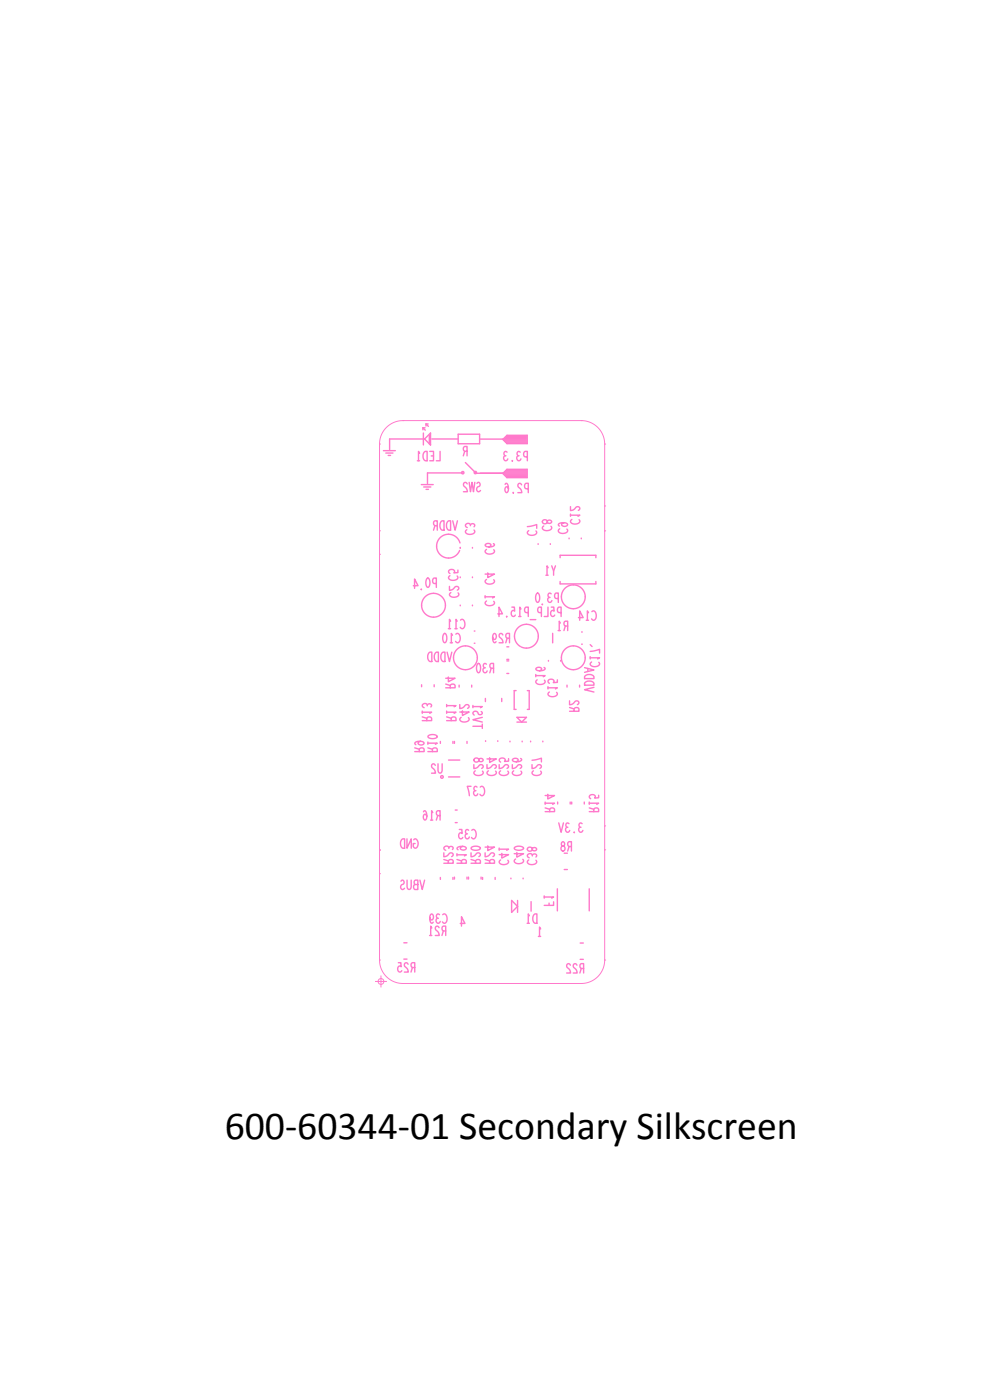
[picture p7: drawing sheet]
<svg xmlns="http://www.w3.org/2000/svg" width="105mm" height="149mm" viewBox="0 0 105 149" stroke-linecap="round" stroke-linejoin="round" font-family="sans-serif">
<!-- layer: Components -->
<g fill="none" stroke="#ff79cb" stroke-width=".15">
<path d="M49 57.9a1.27 1.27 0 0 0-1.9-.7 1.27 1.27 0 0 0-.1 2 1.27 1.27 0 0 0 2-.5M49.1 58.4h.1M50.4 58.4h.1M57.4 58h.1M58.7 58h.1M59.7 59.2h3.8zM59.7 59.2v.2zM62 57.4h.1M63.5 59.2v.2zM44.9 73v.2zM46.3 73v.2zM48.3 79v.2z"/>
<path d="M48.4 79v.2zM49.1 64.5v.1zM49.8 79v.2zM50.3 73v.2zM50.4 61.5v.1zM50.4 64.5v.1zM50.5 67.3h.1zM50.5 68.6h.1zM51.7 74.4v.4zM51.8 79h.1M53.1 79h.1M53.5 74.4v.4z"/>
<path d="M54 71.8h.2zM54 70.4h.2zM54 70.3h.2zM54.4 79v.1zM54.8 75.6h.2zM54.8 73.6h.2zM54.8 73.6v2zM55.1 76.5l.5 .5zM55.1 76.5h1zM55.1 77h1zM55.5 68.9a1.27 1.27 0 0 1 0-2.2 1.27 1.27 0 0 1 1.9 1.1 1.27 1.27 0 0 1-1.8 1.2M55.6 77l.5-.5z"/>
<path d="M55.7 79v.1zM56.2 73.6h.2zM56.2 75.6h.2zM56.4 73.6v2zM56.6 79v.1zM57.9 79v.1zM58.5 70.4v.1zM58.9 67.5v1zM59.7 62v.2zM59.7 62.2h3.8zM59.8 70.4v.1zM60.4 73v.2z"/>
<path d="M62 67.4h.1zM62 68.7h.1zM63.5 62v.2zM46.9 93.5v.2zM47.8 82.8h1.2zM47.8 81h1.2zM48.3 93.5v.2zM48.4 93.5v.2zM48.5 87.7h.2zM48.5 86.3h.2zM49.8 93.5v.2zM49.9 93.5v.2z"/>
<path d="M51.3 93.5v.2zM51.4 93.5v.2zM52.8 93.5v.2zM54.5 93.6v.1zM54.5 97.2l.7-.6zM54.5 96v1.2zM54.5 96l.7 .6zM55.2 96.6v.6zM55.2 96v.6zM55.8 93.6v.1zM56.6 96.1v1zM59.4 94.7v2.4z"/>
<path d="M60.1 92.7h.4zM60.8 85.5v.2zM60.9 85.5v.2zM62.8 94.7v2.4zM43 100.5h.4zM61.8 100.5h.4z"/>
<circle cx="46.2" cy="64.5" r="1.27"/>
<circle cx="49.6" cy="70.1" r="1.27"/>
<circle cx="61.1" cy="70.1" r="1.27"/>
<circle cx="61.1" cy="63.6" r="1.27"/>
</g>
<!-- layer: Drawing Origin -->
<path d="M40 104.6h1.2M40.4 104.4l.2-.1 .2 .1 .1 .2-.1 .2-.2 .1-.2-.1-.1-.2zM40.6 104v1.2" fill="none" stroke="#ff79cb" stroke-width=".11"/>
<!-- layer: All Others -->
<g fill="none" stroke="#ff79cb" stroke-width=".15">
<path d="M40.9 48h1.2zM41.1 48.3h.8zM41.4 48.5h.2zM41.5 46.8h3.8zM41.5 46.8v1.1zM44.9 51.7h1.3zM45.1 45.6v.2zM45.1 45.6l.2 .3zM45.1 45.6h.2zM45.1 46.2v1.2zM45.2 51.9h.7zM45.3 46.8l.6 .6z"/>
<path d="M45.3 46.8l.6-.6zM45.4 45.2l.3 .2zM45.4 45.2v.2zM45.4 45.2h.2zM45.4 52.2h.3zM45.6 50.4h3.7zM45.6 50.4v1.2zM45.8 46.4v.9zM45.8 47.3l.1 .1zM45.9 46.2v1.2zM46 46.8h2.8zM48.8 47.3h2.3z"/>
<path d="M48.8 46.3h2.3zM48.8 46.3v1zM49.2 50.3h.1h.1v.1l-.1 .1-.1-.1zM49.6 49.3l1.1 1.1zM50.6 50.3l.1-.1 .1 .1v.1l-.1 .1-.1-.1zM50.7 50.4h2.9zM51.1 46.3v1zM51.2 50.4h2.4zM51.2 46.8h2.4zM53.6 50.4l.4 .5zM53.6 46.8l.4 .5zM53.6 46.8l.4-.4z"/>
<path d="M53.7 46.9h2.4zM53.7 46.8h2.4zM53.7 50.4h2.4zM53.7 50.5h2.4zM53.8 47h2.3zM53.8 46.7h2.3zM53.8 50.3h2.3zM53.8 50.6h2.3zM53.9 47.1h2.2zM53.9 46.6h2.2zM53.9 50.2h2.2zM53.9 50.7h2.2z"/>
<path d="M54 47.2h2.1zM54 46.5h2.1zM54 50.1h2.1zM54 50.8h2.1zM54 50h2.2zM54 50l-.4 .4zM54 46.4h2.2zM54 47.3h2.2zM56.2 50v.9zM56.2 46.4v.9z"/>
</g>
<g fill="none" stroke="#ff79cb" stroke-width=".11">
<path d="M40.5 47.3h.1M40.5 59.1h.1M40.5 56.6h.1M40.5 47.3v11.8zM40.5 59.1v31.5zM43 44.8h19zM43 44.8h.1M43 44.8a2.5 2.5 0 0 0-2.5 2.5M62 44.8a2.5 2.5 0 0 1 2.5 2.5M62 44.8h.1M64.5 47.3h.1M64.5 47.3v6.6z"/>
<path d="M64.5 53.9h.1M64.5 56.6h.1M64.5 53.9v2.7zM64.5 56.6v31.5zM40.5 90.6h.1M40.5 93.1h.1M40.5 90.5v2.6zM40.5 93.1v9.2zM64.5 88h.1M64.5 90.6h.1M64.5 88.1v2.5zM64.5 90.6v11.7z"/>
<path d="M40.5 102.3h.1M40.5 102.3a2.5 2.5 0 0 0 2.5 2.5M43 104.8h19zM43 104.8h.1M62 104.8h.1M64.5 102.3h.1M64.5 102.3a2.5 2.5 0 0 1-2.5 2.5"/>
</g>
<text font-size="4.2" x="23.9" y="121.4">600-60344-01 Secondary Silkscreen</text>
<g font-size="1.7" fill="#ff79cb">
<text x="49.9" y="47.6" transform="rotate(-180 49.9 47.6)">R</text>
<text x="47" y="48.1" transform="rotate(-180 47 48.1)">LED1</text>
<text x="51.3" y="51.4" transform="rotate(-180 51.3 51.4)">SW2</text>
<text x="56.3" y="48.1" transform="rotate(-180 56.3 48.1)">P3.3</text>
<text x="56.4" y="51.5" transform="rotate(-180 56.4 51.5)">P2.6</text>
<text x="48.8" y="55.5" transform="rotate(-180 48.8 55.5)">VDDR</text>
<text x="50.6" y="57" transform="rotate(-90 50.6 57)">C3</text>
<text x="52.7" y="59.1" transform="rotate(-90 52.7 59.1)">C6</text>
<text x="57.2" y="57.1" transform="rotate(-90 57.2 57.1)">C7</text>
<text x="58.8" y="56.6" transform="rotate(-90 58.8 56.6)">C8</text>
<text x="60.5" y="56.9" transform="rotate(-90 60.5 56.9)">C9</text>
<text x="61.8" y="55.9" transform="rotate(-90 61.8 55.9)">C12</text>
<text x="46.6" y="61.6" transform="rotate(-180 46.6 61.6)">P0.4</text>
<text x="48.9" y="63.7" transform="rotate(-90 48.9 63.7)">C2 C5</text>
<text x="52.7" y="64.6" transform="rotate(-90 52.7 64.6)">C1 C4</text>
<text x="59.3" y="60.3" transform="rotate(-180 59.3 60.3)">Y1</text>
<text x="59.6" y="63.2" transform="rotate(-180 59.6 63.2)">P3.0</text>
<text x="59.9" y="64.7" transform="rotate(-180 59.9 64.7)">P5LP_P15.4</text>
<text x="63.6" y="65.1" transform="rotate(-180 63.6 65.1)">C14</text>
<text x="48.2" y="69.5" transform="rotate(-180 48.2 69.5)">VDDD</text>
<text x="49.1" y="67.5" transform="rotate(-180 49.1 67.5)">C10</text>
<text x="49.6" y="66" transform="rotate(-180 49.6 66)">C11</text>
<text x="52.7" y="70.7" transform="rotate(-180 52.7 70.7)">R30</text>
<text x="54.4" y="67.5" transform="rotate(-180 54.4 67.5)">R29</text>
<text x="60.6" y="66.2" transform="rotate(-180 60.6 66.2)">R1</text>
<text x="63.9" y="71.1" transform="rotate(-90 63.9 71.1)">C17</text>
<text x="46" y="76.9" transform="rotate(-90 46 76.9)">R13</text>
<text x="48.5" y="73.4" transform="rotate(-90 48.5 73.4)">R4</text>
<text x="48.6" y="76.9" transform="rotate(-90 48.6 76.9)">R11</text>
<text x="50" y="77" transform="rotate(-90 50 77)">C42</text>
<text x="51.4" y="77.7" transform="rotate(-90 51.4 77.7)">TVS1</text>
<text x="58.1" y="73" transform="rotate(-90 58.1 73)">C16</text>
<text x="59.4" y="74.3" transform="rotate(-90 59.4 74.3)">C15</text>
<text x="61.7" y="75.9" transform="rotate(-90 61.7 75.9)">R2</text>
<text x="63.3" y="73.8" transform="rotate(-90 63.3 73.8)">VDDA</text>
<text x="45.2" y="80.2" transform="rotate(-90 45.2 80.2)">R9</text>
<text x="46.6" y="80.2" transform="rotate(-90 46.6 80.2)">R10</text>
<text x="47.2" y="81.4" transform="rotate(-180 47.2 81.4)">U2</text>
<text x="51.5" y="82.7" transform="rotate(-90 51.5 82.7)">C28</text>
<text x="51.7" y="83.8" transform="rotate(-180 51.7 83.8)">C37</text>
<text x="52.9" y="82.7" transform="rotate(-90 52.9 82.7)">C24</text>
<text x="54.2" y="82.7" transform="rotate(-90 54.2 82.7)">C25</text>
<text x="55.6" y="82.7" transform="rotate(-90 55.6 82.7)">C26</text>
<text x="57.7" y="82.7" transform="rotate(-90 57.7 82.7)">C27</text>
<text x="44.6" y="89.4" transform="rotate(-180 44.6 89.4)">GND</text>
<text x="47" y="86.4" transform="rotate(-180 47 86.4)">R16</text>
<text x="50.8" y="88.4" transform="rotate(-180 50.8 88.4)">C35</text>
<text x="59.1" y="86.6" transform="rotate(-90 59.1 86.6)">R14</text>
<text x="61" y="89.7" transform="rotate(-180 61 89.7)">R8</text>
<text x="62.2" y="87.7" transform="rotate(-180 62.2 87.7)">3.3V</text>
<text x="63.8" y="86.6" transform="rotate(-90 63.8 86.6)">R15</text>
<text x="45.3" y="93.8" transform="rotate(-180 45.3 93.8)">VBUS</text>
<text x="48.3" y="92.1" transform="rotate(-90 48.3 92.1)">R23</text>
<text x="49.7" y="92.1" transform="rotate(-90 49.7 92.1)">R19</text>
<text x="51.2" y="92.1" transform="rotate(-90 51.2 92.1)">R20</text>
<text x="52.7" y="92.1" transform="rotate(-90 52.7 92.1)">R24</text>
<text x="54.2" y="92.2" transform="rotate(-90 54.2 92.2)">C41</text>
<text x="55.8" y="92.1" transform="rotate(-90 55.8 92.1)">C40</text>
<text x="57.2" y="92.2" transform="rotate(-90 57.2 92.2)">C38</text>
<text x="47.6" y="98.7" transform="rotate(-180 47.6 98.7)">R21</text>
<text x="47.7" y="97.4" transform="rotate(-180 47.7 97.4)">C39</text>
<text x="49.6" y="97.7" transform="rotate(-180 49.6 97.7)">4</text>
<text x="57.3" y="97.4" transform="rotate(-180 57.3 97.4)">D1</text>
<text x="57.8" y="98.8" transform="rotate(-180 57.8 98.8)">1</text>
<text x="59" y="96.6" transform="rotate(-90 59 96.6)">F1</text>
<text x="44.3" y="102.6" transform="rotate(-180 44.3 102.6)">R25</text>
<text x="62.3" y="102.7" transform="rotate(-180 62.3 102.7)">R22</text>
</g>
</svg>
